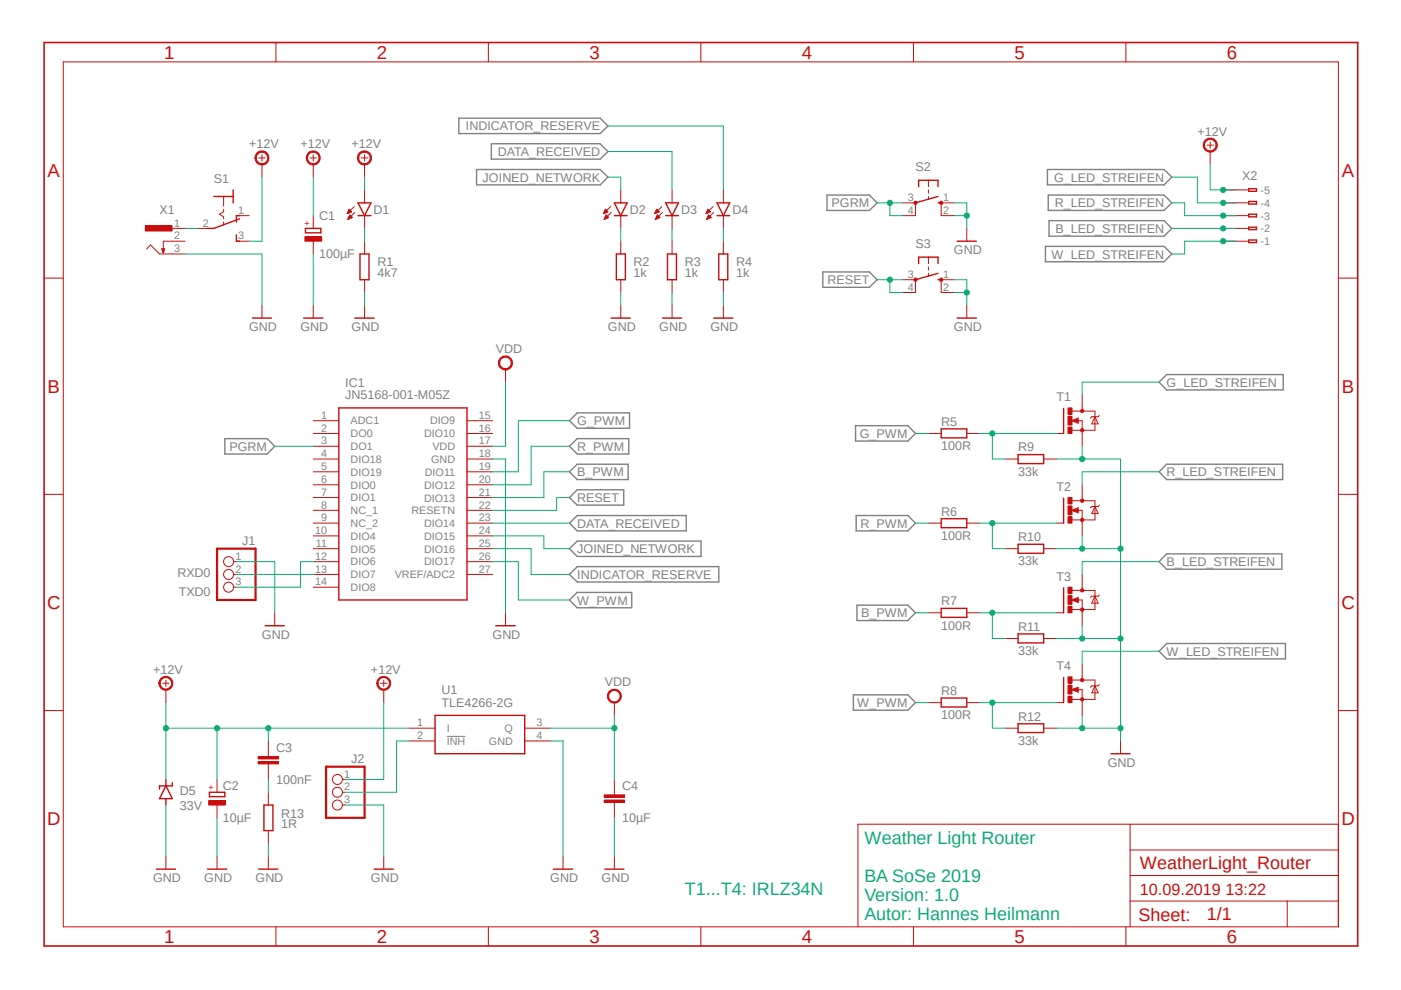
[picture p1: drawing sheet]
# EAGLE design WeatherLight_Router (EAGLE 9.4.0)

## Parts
C1  100µF  CPOL-EUD  [PANASONIC_D]
C2  10µF  CPOL-EUB  [PANASONIC_B]
C3  100nF  C-EUC1206  [C1206]
C4  10µF  C-EUC1206K  [C1206K]
D1  LEDCHIPLED_1206  [CHIPLED_1206]
D2  LEDCHIPLED_1206  [CHIPLED_1206]
D3  LEDCHIPLED_1206  [CHIPLED_1206]
D4  LEDCHIPLED_1206  [CHIPLED_1206]
D5  33V  SUPPRESSOR-SMBJ  [SMBJ]
IC1  JN5168-001-M05Z  [JN5168001M05Z]
J1  PINHD-1X3  [1X03]
J2  PINHD-1X3  [1X03]
R1  4k7  R-EU_R1206  [R1206]
R2  1k  R-EU_R1206  [R1206]
R3  1k  R-EU_R1206  [R1206]
R4  1k  R-EU_R1206  [R1206]
R5  100R  R-EU_R1206  [R1206]
R6  100R  R-EU_R1206  [R1206]
R7  100R  R-EU_R1206  [R1206]
R8  100R  R-EU_R1206  [R1206]
R9  33k  R-EU_R1206  [R1206]
R10  33k  R-EU_R1206  [R1206]
R11  33k  R-EU_R1206  [R1206]
R12  33k  R-EU_R1206  [R1206]
R13  1R  R-EU_R1206  [R1206]
S1  M9040P  [M9040P]
S2  10-XX  [B3F-10XX]
S3  10-XX  [B3F-10XX]
T1  IRLZ44Z  [TO220BH]
T2  IRLZ44Z  [TO220BH]
T3  IRLZ44Z  [TO220BH]
T4  IRLZ44Z  [TO220BH]
U1  TLE4266-2G  [SOT230P700X170-4N]
X1  NEB21R  [NEB21R]
X2  233-505  [233-505]

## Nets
+12V: C1.+ C2.+ C3.1 D1.A D5.C J2.1 S1.3(S) U1.1(I) X2.A5(-5) X2.B5(B-5)
B_LED_STREIFEN: T3.D X2.A2(-2) X2.B2(B-2)
B_PWM: IC1.21(DIO13) R7.1
DATA_RECEIVED: D3.A IC1.23(DIO14)
G_LED_STREIFEN: T1.D X2.A4(-4) X2.B4(B-4)
G_PWM: IC1.19(DIO11) R5.1
GND: C1.- C2.- C4.2 D5.A IC1.18(GND) J1.1 J2.3 R1.1 R2.1 R3.1 R4.1 R9.2 R10.2 R11.2 R12.2 R13.1 S2.1(S) S2.2(S1) S3.1(S) S3.2(S1) T1.S T2.S T3.S T4.S U1.4(GND) X1.3
INDICATOR_RESERVE: D4.A IC1.25(DIO16)
JOINED_NETWORK: D2.A IC1.24(DIO15)
N$1: J2.2 U1.2(!INH)
N$2: S1.2(P) X1.1
N$3: D1.C R1.2
N$4: D4.C R4.2
N$5: R7.2 R11.1 T3.G
N$6: R8.2 R12.1 T4.G
N$7: R6.2 R10.1 T2.G
N$8: R5.2 R9.1 T1.G
N$9: D3.C R3.2
N$10: D2.C R2.2
N$11: C3.2 R13.2
PGRM: IC1.3(DO1) S2.3(P) S2.4(P1)
R_LED_STREIFEN: T2.D X2.A3(-3) X2.B3(B-3)
R_PWM: IC1.20(DIO12) R6.1
RESET: IC1.22(RESETN) S3.3(P) S3.4(P1)
RXD0: IC1.13(DIO7) J1.2
TXD0: IC1.12(DIO6) J1.3
VDD: C4.1 IC1.17(VDD) U1.3(Q)
W_LED_STREIFEN: T4.D X2.A1(-1) X2.B1(B-1)
W_PWM: IC1.26(DIO17) R8.1
Unconnected: IC1.1(ADC1) IC1.2(DO0) IC1.4(DIO18) IC1.5(DIO19) IC1.6(DIO0) IC1.7(DIO1) IC1.8(NC_1) IC1.9(NC_2) IC1.10(DIO4) IC1.11(DIO5) IC1.14(DIO8) IC1.15(DIO9) IC1.16(DIO10) IC1.27(VREF/ADC2) S1.1(O) X1.2

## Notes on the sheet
- T1...T4: IRLZ34N
- Weather Light Router
  
  BA SoSe 2019
  Version: 1.0
  Autor: Hannes Heilmann
